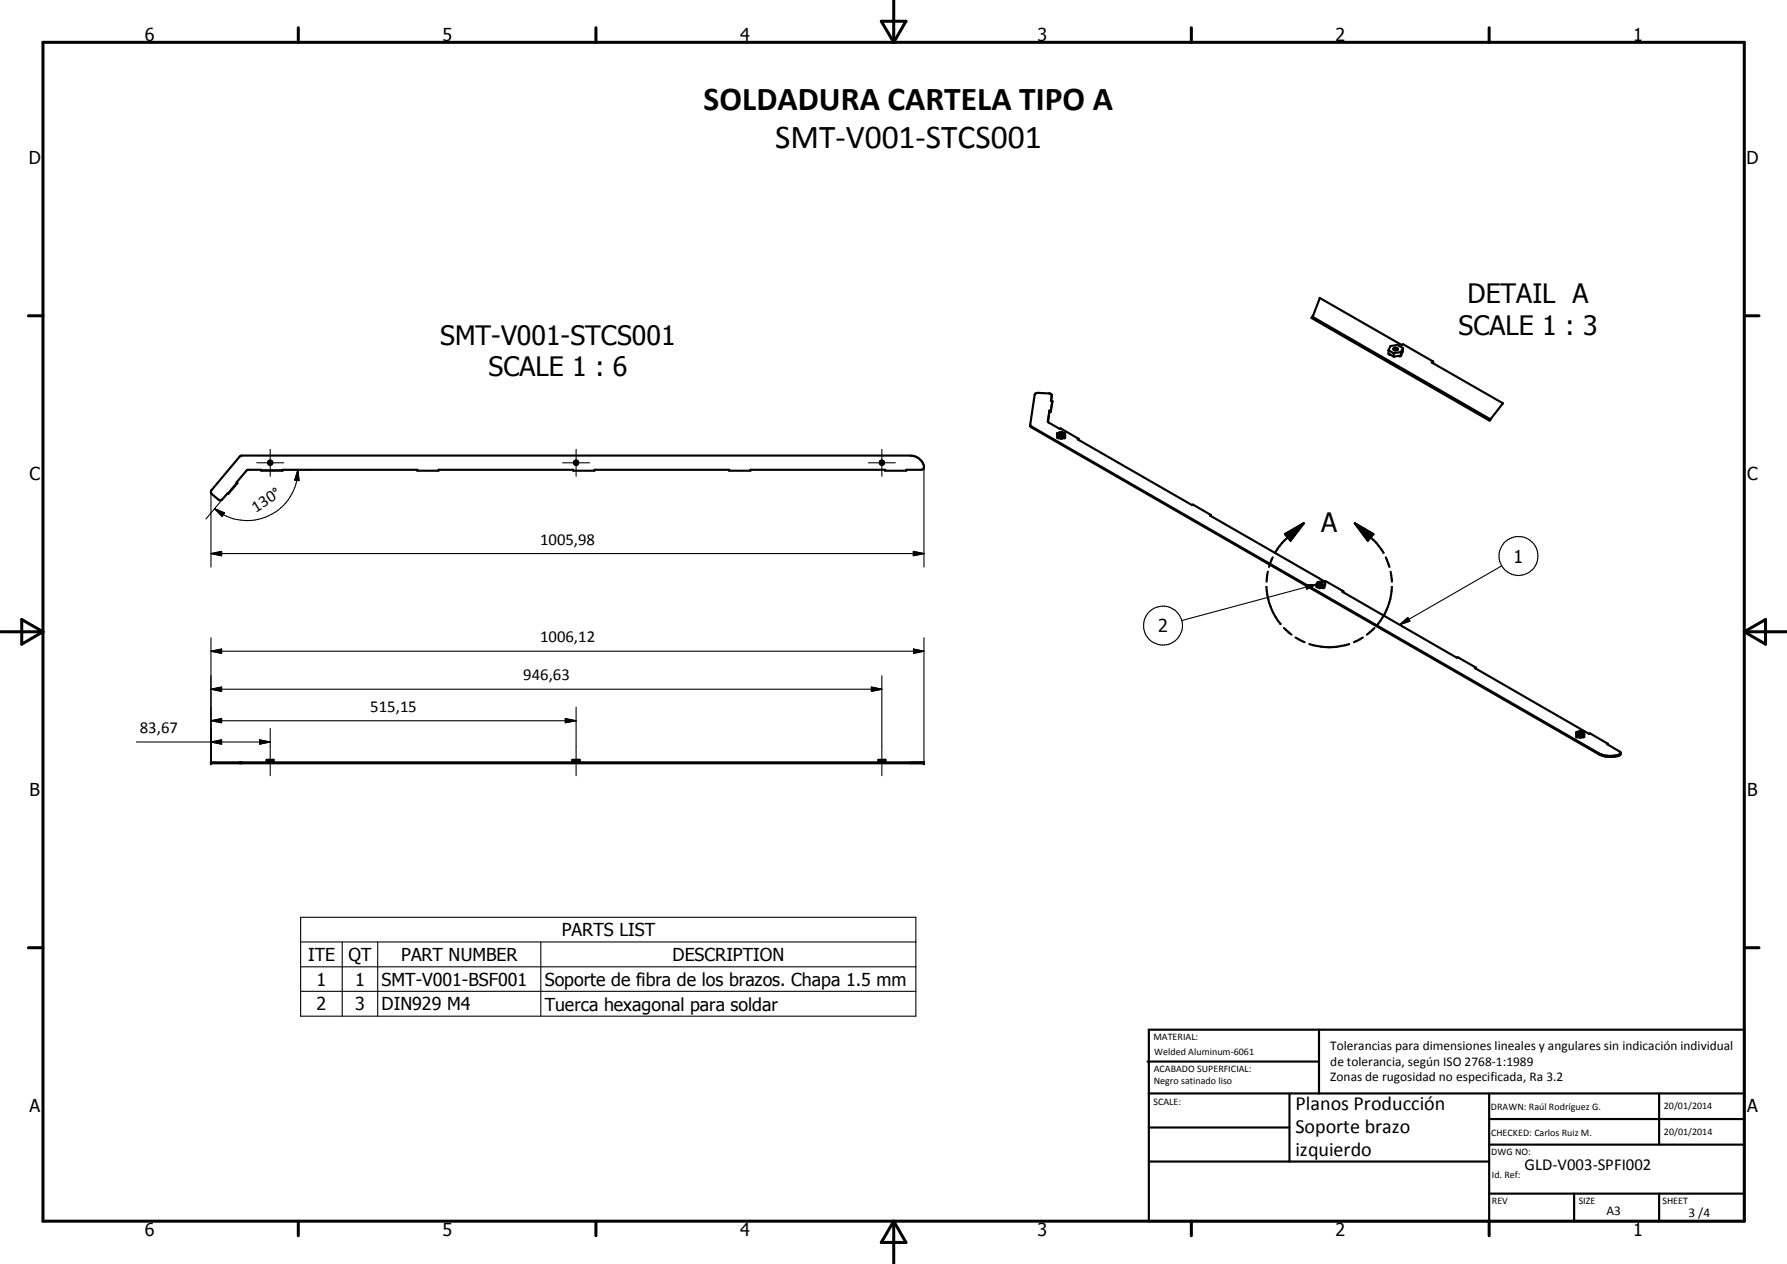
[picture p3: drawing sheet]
<svg xmlns="http://www.w3.org/2000/svg" width="420mm" height="297mm" viewBox="0 0 420 297" stroke-linecap="round" stroke-linejoin="round" font-family="sans-serif">
<g fill="none" stroke="#000" stroke-width=".51">
<path d="M308.6 74.4l1.7-4.4 19.3 11.1 .3-.2 7.1 4.1M308.6 74.4l-.3 .3 41.9 24.1 .3-.2M308.6 74.4l41.9 24.2M242.2 99.9l.3 .3 133.3 76.8a5.6 5.6 0 0 0 5.2 0l.1-.1M246.7 96.5l-.3 2.4 .2 .4 2.6 1.5 .2-.1 4.2 2.4M246.7 96.7l-.3 2.4M246.7 96.7l.3 .1M246.7 96.5h.3M246.7 96.5v.2M247 96.5v.3M247.1 94.2h.3M247.1 94.2l.2-1.4-.3-.3-3-.2-.7 .4-1.1 7.1 .1 .5 133.5 76.9a5.6 5.6 0 0 0 5.2 .1l.1-.4"/>
<path d="M247.3 92.9l-.2 1.3M247.4 94.2l-.4 2.6M247.4 94.2l-.4 2.3M326.5 82.3v.9l.3 .2v-.2l.9 .6M326.5 82.3l1.2 .7M327.6 82a.58 .58 0 0 1 .6-.3 .58 .58 0 0 1 .5 .5l-.2 .1a.62 .62 0 0 1-.9-.2zM327.7 83v.8M329.4 83.7l-1.7 .1M329.4 82.7v1M329.4 82.7l-1.7 .3M329.8 81.8v.8l-.4 1.1M329.8 81.8l-1.2-.7-1.7 .2-.4 1"/>
<path d="M329.8 81.8l-.4 .9M337 85l-.4 .2 16.8 9.6-2.9 3.8M337 85v.3M56.3 107.3l.5-.2h157.2a3.1 3.1 0 0 1 3.2 3l-.6 .3h-3.5v.2h-5v-.2h-31.7v.2h-5v-.2h-31.6v.2h-5v-.2h-31.7v.2h-5v-.2h-31.6v.2h-5.1v-.2h-3.2l-2.6 3 .2 .1-2.1 2.6-.2-.1-1.5 1.5h-.5l-1.8-1.5-.1-.7zM63.3 108.6l.3-.1 .2 .4-.4 .1zM135.2 108.7l.3-.2 .2 .3-.2 .2zM248.6 101.8l.1 1.1M248.6 101.8l.9-.3 .9 .2v.7M248.6 102.8l.1 .1M248.6 101.8l.1 .6 .9 .3M248.7 102.9l.9 .2M249.2 101.9h.4l.2 .2-.4 .1z"/>
<path d="M249.6 102.7v.4M250.4 102.4v.5l-.8 .2M250.4 102.4l-.8 .3M253.6 103.1l-.2 .2 26.9 15.4 .2-.1 4.2 2.4M253.6 103.1v.2M284.7 121l-.2 .2 26.9 15.4 .2-.1 4.2 2.4M284.7 121v.3M297.8 137.9a15 15 0 0 0 3.3 8.8M298.1 134.4l-.3 2.3M299.2 131l-.8 2.2M299.8 129.9h.1M302.1 125.5l4.4-2.5-3.1 4z"/>
<path d="M306.5 123l-4.4 3.9-1.2 1.4-1.1 1.6M309.5 137.3v.6l.8 .3M309.5 137.3l.8 .5M310.2 137.1a.3 .3 0 0 1 .4-.1 .3 .3 0 0 1 .2 .3l-.4 .1zM310.3 137.8v.4M311.3 138.2h-1M311.3 137.6v.6M311.3 137.6l-1 .2M311.6 137l-.3 1.2M311.6 137l-.8-.4-1 .2-.3 .5M311.6 137l-.3 .6M315.8 138.9l-.2 .2 26.9 15.5 .2-.2 4.3 2.4"/>
<path d="M315.8 138.9v.3M318.5 123l4.4 2.5-1.3 1.5zM318.5 123l5.1 4.6 1.7 2.3M325.3 129.9h.1M325.8 131l.9 2.2M327 134.4l.3 2.3M327.3 137.9a15 15 0 0 1-3.3 8.8M301.9 147.6l1.7 1.5M304.6 149.8l2.1 1.1M307.9 151.3a15.1 15.1 0 0 0 9.2 .1M317.2 151.3l-.1 .1M320.4 149.8l-2.1 1.1"/>
<path d="M323.2 147.6l-1.8 1.5M347 156.8l-.3 .2 26.9 15.5 .2-.2 4.3 2.5M347 156.8v.3M49.6 179.2h167.6v.2h-167.6zM62.9 179.1v.1M63 179.1v.1M63.2 179.2l-.5-.1v-.5h1.6v.6M63.3 178.6v.6M64 179.1v.1M64.2 178.6v.6M64.3 179.1l-.8 .1M134.9 179.2l-.3-.1v-.5h1.7v.6"/>
<path d="M135 178.6v.6M135.2 179.2h1M135.9 178.6v.5M136 179.1v.1M206.7 179.1v.1M206.8 179.1v.1M207 179.2l-.5-.1v-.5h1.7v.6M207.2 178.6v.6M207.3 179.2h.8M207.8 179.1v.1M208 178.6v.5M208.1 179.1v.1"/>
<path d="M370.7 172.6l.9 .3M371.3 172.2l.4-.1 .2 .3-.5 .1zM371.6 172.9v.5M372.5 172.6v.6l-.9 .2M372.5 172.6l-.1-.6-.9-.3-.8 .3v1.2l.9 .2M372.5 172.6l-.9 .3M378.1 174.8l-.2 .1 3.2 2M378.1 174.8v.2M269.8 249.5h40.3M270.1 242h140v45h-140zM270.1 257h140M303.2 257v16"/>
<path d="M310.1 242v15M350.1 257v30M390.1 257v12M270.1 265h33.1M270.1 273h80M350.1 269h60M350.1 263h60M350.1 280.5h60M370.1 280.5v6.5M390.1 280.5v6.5"/>
<circle cx="63.5" cy="108.7" r=".49"/>
<circle cx="135.4" cy="108.7" r=".51"/>
<circle cx="207.4" cy="108.7" r=".5"/>
<circle cx="207.4" cy="108.7" r=".28"/>
</g>
<g fill="#000">
<circle cx="49.6" cy="179.4" r=".25"/>
<circle cx="49.6" cy="179.2" r=".25"/>
<circle cx="217.2" cy="179.2" r=".25"/>
<circle cx="217.2" cy="179.4" r=".25"/>
</g>
<path d="M246.4 98.9v.1M247.3 92.9v.3M242.5 100.2v.2M375.8 177v.2M380.6 177.3v.3" fill="none" stroke="#000" stroke-width=".35"/>
<g fill="none" stroke="#000" stroke-width=".71">
<path d="M10.1 9.9h400v277.1h-400zM70.1 6.5v3.4M140.1 6.5v3.4M207.2 5h5.8l-2.9 4.9zM210.1 0v9.9M280.1 6.5v3.4M350.1 6.5v3.4M6.7 74.2h3.4M410.1 74.2h3.5M.1 148.5h10M5.1 145.6l5 2.9-5 2.9zM410.1 148.5h10"/>
<path d="M410.1 148.5l5-2.9v5.8zM6.7 222.7h3.4M410.1 222.7h3.5M70.1 287v3.4M140.1 287v3.4M210.1 287v10M210.1 287l2.9 5h-5.8zM280.1 287v3.4M350.1 287v3.4"/>
</g>
<g fill="#000">
<path d="M70.1 110.4l.2 2.5-1-.1zM49.6 130.1l2.5-.5v1zM50.4 119.5l2.4 1-.6 .9zM214.7 129.6l2.5 .5-2.5 .5zM302.1 125.5l4.4-2.5-3.1 4zM307 137.5l2.5-.2-2.3 1.2zM318.5 123l4.4 2.5-1.3 1.5zM49.6 153l2.5-.5v1zM214.8 152.5l2.4 .5-2.4 .5zM329.1 146.8l1.9-1.7 .5 .9zM49.6 162l2.5-.5v1zM49.6 169.4l2.5-.5v.9z"/>
<path d="M49.6 174.4l2.5-.5v1zM61 173.9l2.5 .5-2.5 .5zM132.9 168.9l2.6 .5-2.6 .4zM204.9 161.5l2.4 .5-2.4 .5z"/>
</g>
<g fill="none" stroke="#000" stroke-width=".25">
<path d="M49.6 115.7v17.6M50.4 119.5l2.4 1-.6 .9zM55.6 113.4l-7.2 8.6M60.4 108.8h6.3M61.4 110.4h2M63.5 105.6v6.3M63.7 110.4h9.5M70.1 110.4l.2 2.5-1-.1zM70.1 110.4a12 12 0 0 1-4.1 9 11.9 11.9 0 0 1-13.5 1.5l-2.1-1.4M132.3 108.8h6.3M135.5 105.6v6.3M204.2 108.8h6.3"/>
<path d="M207.3 105.6v6.3M217.2 109.6v23.7M49.6 130.1l2.5-.5v1zM49.6 130.1h167.6M214.7 129.6l2.5 .5-2.5 .5zM307 137.5l2.5-.2-2.3 1.2zM309.5 137.3l-31.7 8.5M353.1 133l-24 13.8M49.6 153l2.5-.5v1zM49.6 149.9v29.3M49.6 153h167.6M207.3 158.8v23.5"/>
<path d="M214.8 152.5l2.4 .5-2.4 .5zM217.2 149.9v29.3M329.1 146.8l1.9-1.7 .5 .9zM32.1 174.4h31.4M49.6 162l2.5-.5v1zM49.6 169.4l2.5-.5v.9zM49.6 174.4l2.5-.5v1zM49.6 162h157.7M49.6 169.4h85.9M61 173.9l2.5 .5-2.5 .5zM63.5 171.2v11.1M132.9 168.9l2.6 .5-2.6 .4z"/>
<path d="M135.5 166.2v16.1M204.9 161.5l2.4 .5-2.4 .5zM70.7 215.6h144.6v23.2h-144.6zM70.7 221.4h144.6M70.7 227.2h144.6M70.7 233h144.6M80.5 221.4v17.4M88.8 221.4v17.4M127.2 221.4v17.4"/>
<circle cx="357" cy="130.7" r="4.6"/>
<circle cx="273.5" cy="147" r="4.6"/>
</g>
<g font-size="7.9">
<text x="165.4" y="25.7">SOLDADURA CARTELA TIPO A</text>
<text x="182.2" y="34.8">SMT-V001-STCS001</text>
</g>
<g font-size="6.3">
<text x="345" y="71.1">DETAIL A</text>
<text x="103.5" y="81">SMT-V001-STCS001</text>
<text x="342.9" y="78.7">SCALE 1 : 3</text>
<text x="114.8" y="88.5">SCALE 1 : 6</text>
<text x="310.6" y="124.9">A</text>
</g>
<g font-size="4.7">
<text x="304.6" y="260.8">Planos Producción</text>
<text x="304.6" y="266.2">Soporte brazo</text>
<text x="304.6" y="271.6">izquierdo</text>
</g>
<g font-size="4.2">
<text x="34" y="9.6">6</text>
<text x="104" y="9.6">5</text>
<text x="174" y="9.6">4</text>
<text x="244" y="9.6">3</text>
<text x="314" y="9.6">2</text>
<text x="384" y="9.6">1</text>
<text x="6.8" y="38.7">D</text>
<text x="410.6" y="38.7">D</text>
<text x="7" y="112.9">C</text>
<text x="410.8" y="112.9">C</text>
<text x="355.9" y="132.2">1</text>
<text x="272.3" y="148.6">2</text>
<text x="7" y="187.1">B</text>
<text x="410.8" y="187.1">B</text>
<text x="132.1" y="220">PARTS LIST</text>
<text x="72.4" y="225.8">ITE</text>
<text x="81.9" y="225.8">QT</text>
<text x="94.3" y="225.8">PART NUMBER</text>
<text x="158.1" y="225.8">DESCRIPTION</text>
<text x="74.5" y="231.6">1</text>
<text x="83.5" y="231.6">1</text>
<text x="89.7" y="231.6">SMT-V001-BSF001</text>
<text x="128.1" y="231.7">Soporte de fibra de los brazos. Chapa 1.5 mm</text>
<text x="74.5" y="237.4">2</text>
<text x="83.5" y="237.4">3</text>
<text x="89.7" y="237.4">DIN929 M4</text>
<text x="128.1" y="237.5">Tuerca hexagonal para soldar</text>
<text x="7" y="261.4">A</text>
<text x="410.8" y="261.4">A</text>
<text x="34" y="290.4">6</text>
<text x="104" y="290.4">5</text>
<text x="174" y="290.4">4</text>
<text x="244" y="290.4">3</text>
<text x="314" y="290.4">2</text>
<text x="384" y="290.4">1</text>
</g>
<g font-size="3.9">
<text x="60.1" y="120.4" transform="rotate(-32 60.1 120.4)">130°</text>
<text x="127" y="128.1">1005,98</text>
<text x="127" y="151">1006,12</text>
<text x="123" y="159.9">946,63</text>
<text x="87.1" y="167.3">515,15</text>
<text x="32.9" y="172.3">83,67</text>
<text x="358.5" y="275">GLD-V003-SPFI002</text>
</g>
<g font-size="3.1">
<text x="312.7" y="246.8">Tolerancias para dimensiones lineales y angulares sin indicación individual</text>
<text x="312.7" y="250.4">de tolerancia, según ISO 2768-1:1989</text>
<text x="312.7" y="254">Zonas de rugosidad no especificada, Ra 3.2</text>
<text x="377.7" y="285.6">A3</text>
<text x="397" y="285.9">3 /4</text>
</g>
<g font-size="2.4">
<text x="271.2" y="244.4">MATERIAL:</text>
<text x="271.3" y="252">ACABADO SUPERFICIAL:</text>
<text x="271.4" y="247.9">Welded Aluminum-6061</text>
<text x="271.3" y="254.6">Negro satinado liso</text>
<text x="271.2" y="259.7">SCALE:</text>
<text x="350.6" y="260.8">DRAWN: Raúl Rodríguez G.</text>
<text x="391.2" y="260.6">20/01/2014</text>
<text x="350.6" y="267">CHECKED: Carlos Ruiz M.</text>
<text x="391.2" y="266.7">20/01/2014</text>
<text x="350.6" y="271.4">DWG NO:</text>
<text x="350.8" y="276.9">Id. Ref:</text>
<text x="350.8" y="282.8">REV</text>
<text x="371.2" y="282.9">SIZE</text>
<text x="390.9" y="282.9">SHEET</text>
</g>
</svg>
